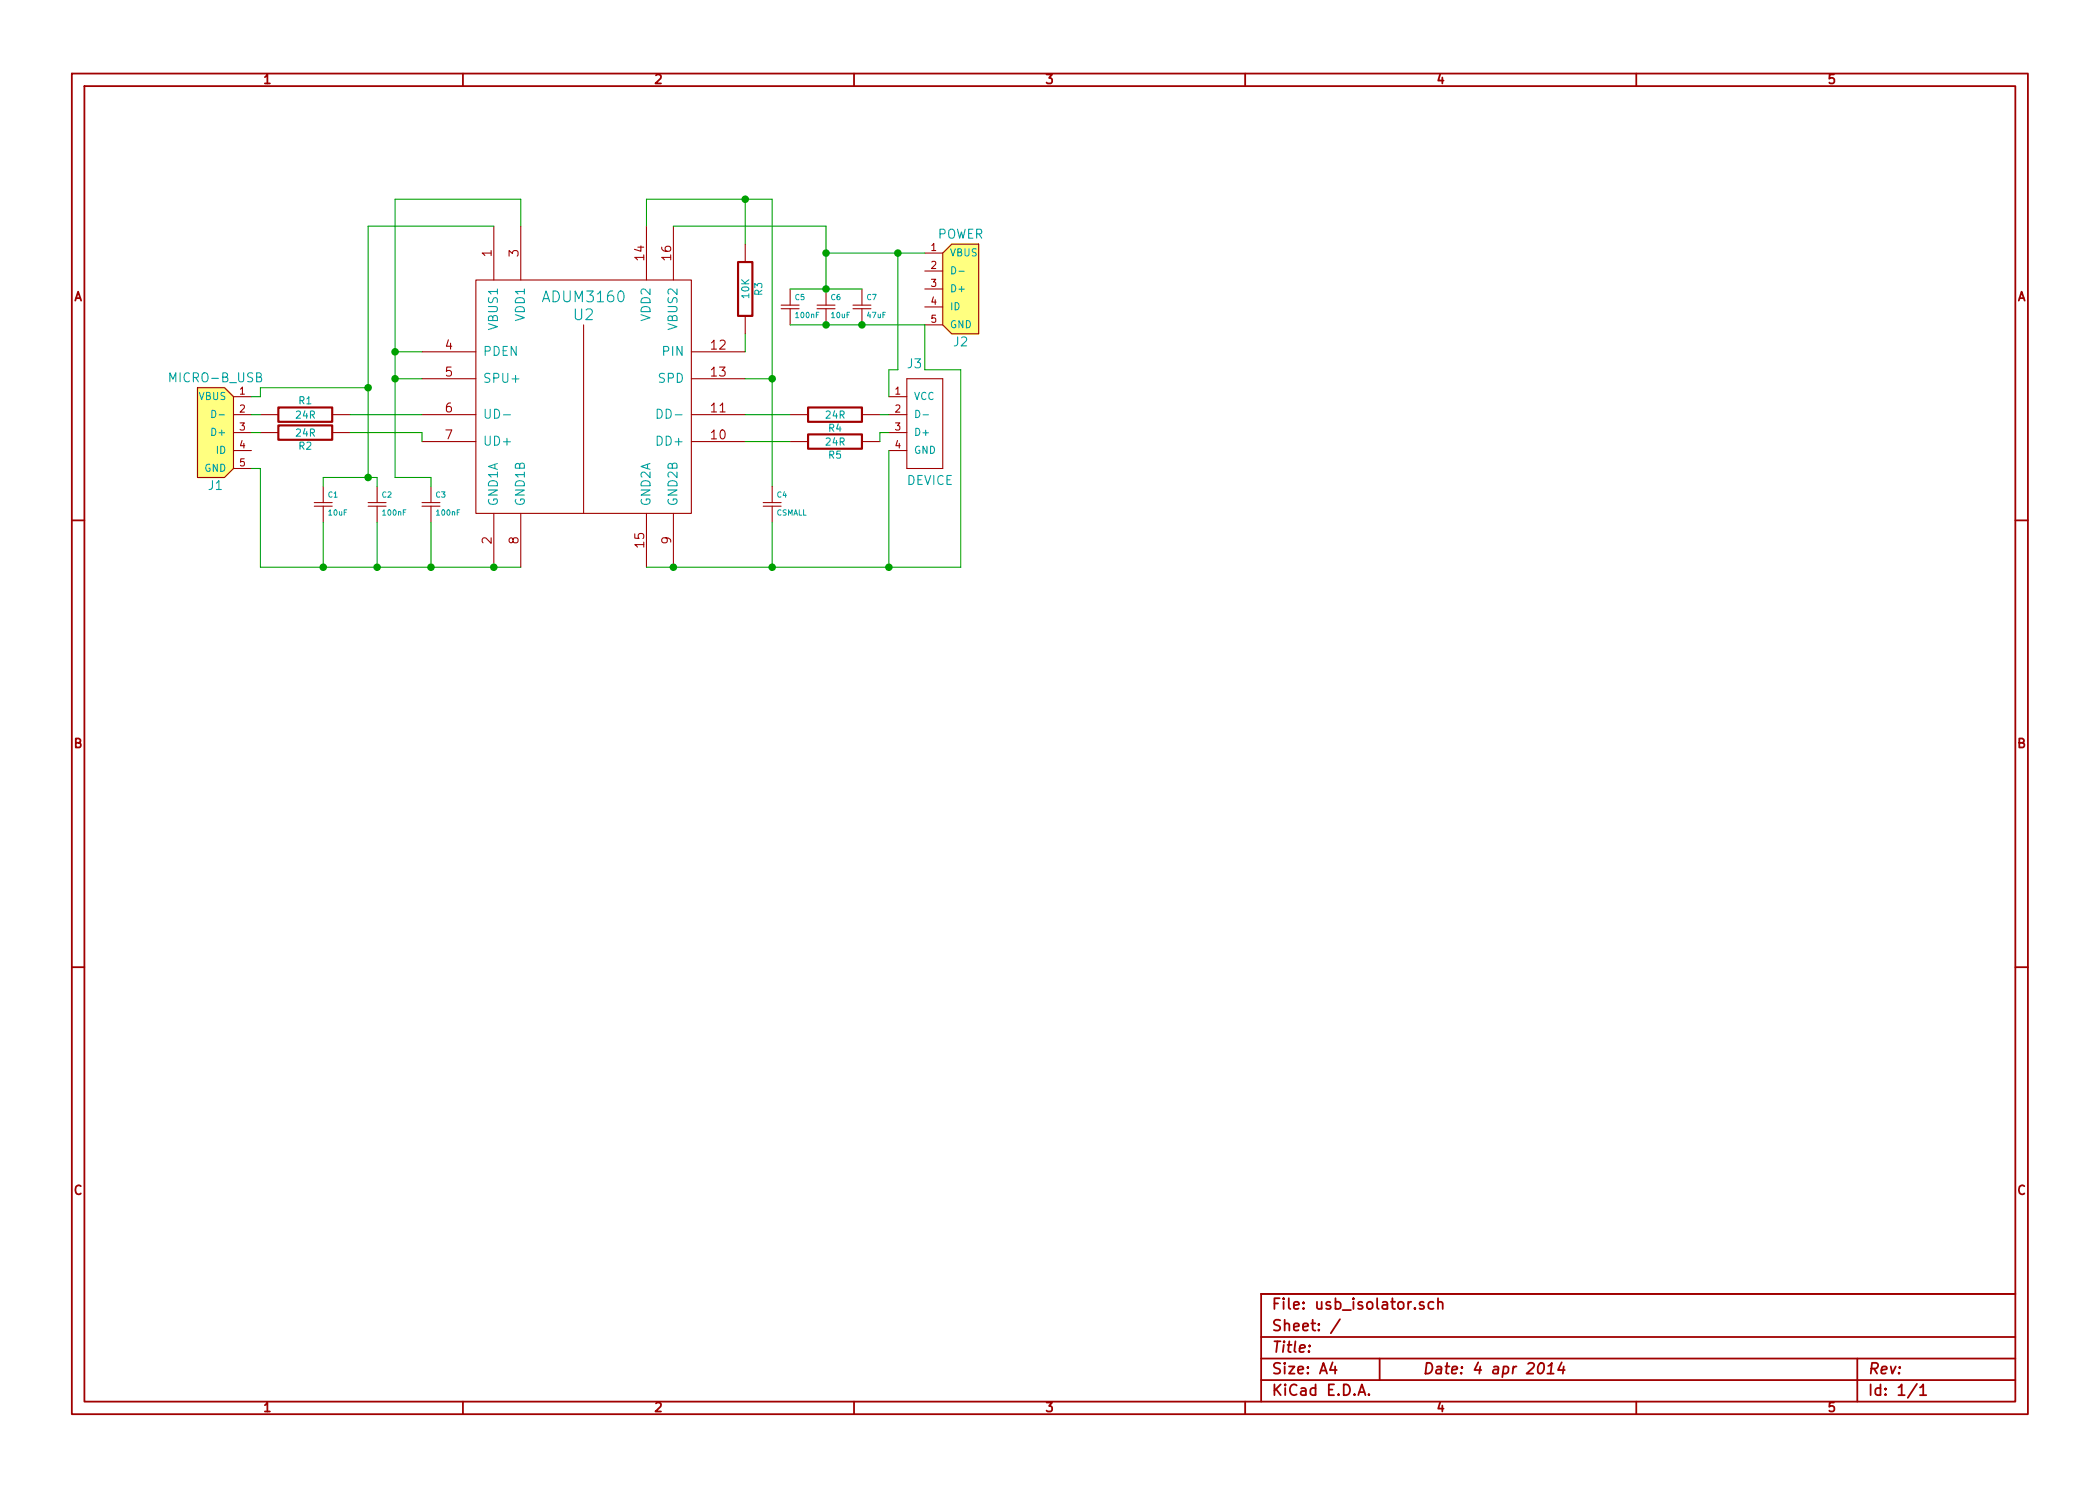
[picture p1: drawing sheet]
EESchema Schematic File Version 2
LIBS:power
LIBS:device
LIBS:transistors
LIBS:conn
LIBS:linear
LIBS:regul
LIBS:74xx
LIBS:cmos4000
LIBS:adc-dac
LIBS:memory
LIBS:xilinx
LIBS:special
LIBS:microcontrollers
LIBS:dsp
LIBS:microchip
LIBS:analog_switches
LIBS:motorola
LIBS:texas
LIBS:intel
LIBS:audio
LIBS:interface
LIBS:digital-audio
LIBS:philips
LIBS:display
LIBS:cypress
LIBS:siliconi
LIBS:opto
LIBS:atmel
LIBS:contrib
LIBS:valves
LIBS:open-project
LIBS:m-pad-2.1
LIBS:usbisolator
EELAYER 27 0
EELAYER END
$Descr A4 11693 8268
encoding utf-8
Sheet 1 1
Title ""
Date "4 apr 2014"
Rev ""
Comp ""
Comment1 ""
Comment2 ""
Comment3 ""
Comment4 ""
$EndDescr
$Comp
L ADUM3160 U2
U 1 1
P 3250 1650
F 0 "U2" H 3250 1550 60  0000 C CNN
F 1 "ADUM3160" H 3250 1650 60  0000 C CNN
F 2 "" H 3250 1650 60  0000 C CNN
F 3 "" H 3250 1650 60  0000 C CNN
	1    3250 1650
	1    0    0    -1  
$EndComp
$Comp
L MICRO-B_USB J1
U 1 1
P 1200 2400
F 0 "J1" H 1200 2100 50  0000 C CNN
F 1 "MICRO-B_USB" H 1200 2700 50  0000 C CNN
F 2 "~" H 1200 2400 60  0000 C CNN
F 3 "~" H 1200 2400 60  0000 C CNN
	1    1200 2400
	1    0    0    -1  
$EndComp
$Comp
L R R1
U 1 1
P 1700 2300
F 0 "R1" V 1650 2300 40  0000 C BNN
F 1 "24R" V 1707 2301 40  0000 C CNN
F 2 "~" V 1630 2300 30  0000 C CNN
F 3 "~" H 1700 2300 30  0000 C CNN
	1    1700 2300
	0    1    1    0   
$EndComp
$Comp
L R R2
U 1 1
P 1700 2400
F 0 "R2" V 1780 2400 40  0000 C CNN
F 1 "24R" V 1707 2401 40  0000 C CNN
F 2 "~" V 1630 2400 30  0000 C CNN
F 3 "~" H 1700 2400 30  0000 C CNN
	1    1700 2400
	0    1    1    0   
$EndComp
$Comp
L CSMALL C3
U 1 1
P 2400 2800
F 0 "C3" H 2425 2850 30  0000 L CNN
F 1 "100nF" H 2425 2750 30  0000 L CNN
F 2 "~" H 2400 2800 60  0000 C CNN
F 3 "~" H 2400 2800 60  0000 C CNN
	1    2400 2800
	1    0    0    -1  
$EndComp
$Comp
L CSMALL C2
U 1 1
P 2100 2800
F 0 "C2" H 2125 2850 30  0000 L CNN
F 1 "100nF" H 2125 2750 30  0000 L CNN
F 2 "~" H 2100 2800 60  0000 C CNN
F 3 "~" H 2100 2800 60  0000 C CNN
	1    2100 2800
	1    0    0    -1  
$EndComp
$Comp
L CSMALL C1
U 1 1
P 1800 2800
F 0 "C1" H 1825 2850 30  0000 L CNN
F 1 "10uF" H 1825 2750 30  0000 L CNN
F 2 "~" H 1800 2800 60  0000 C CNN
F 3 "~" H 1800 2800 60  0000 C CNN
	1    1800 2800
	1    0    0    -1  
$EndComp
$Comp
L MICRO-B_USB J2
U 1 1
P 5350 1600
F 0 "J2" H 5350 1300 50  0000 C CNN
F 1 "POWER" H 5350 1900 50  0000 C CNN
F 2 "~" H 5350 1600 60  0000 C CNN
F 3 "~" H 5350 1600 60  0000 C CNN
	1    5350 1600
	-1   0    0    -1  
$EndComp
$Comp
L CON-USB-A J3
U 1 1
P 5150 2400
F 0 "J3" H 5050 2750 50  0000 L BNN
F 1 "DEVICE" H 5050 2100 50  0000 L BNN
F 2 "~" H 5500 2450 50  0001 C CNN
F 3 "~" H 5150 2400 60  0000 C CNN
	1    5150 2400
	1    0    0    -1  
$EndComp
$Comp
L R R4
U 1 1
P 4650 2300
F 0 "R4" V 4730 2300 40  0000 C CNN
F 1 "24R" V 4657 2301 40  0000 C CNN
F 2 "~" V 4580 2300 30  0000 C CNN
F 3 "~" H 4650 2300 30  0000 C CNN
	1    4650 2300
	0    1    1    0   
$EndComp
$Comp
L R R5
U 1 1
P 4650 2450
F 0 "R5" V 4730 2450 40  0000 C CNN
F 1 "24R" V 4657 2451 40  0000 C CNN
F 2 "~" V 4580 2450 30  0000 C CNN
F 3 "~" H 4650 2450 30  0000 C CNN
	1    4650 2450
	0    1    1    0   
$EndComp
$Comp
L R R3
U 1 1
P 4150 1600
F 0 "R3" V 4230 1600 40  0000 C CNN
F 1 "10K" V 4157 1601 40  0000 C CNN
F 2 "~" V 4080 1600 30  0000 C CNN
F 3 "~" H 4150 1600 30  0000 C CNN
	1    4150 1600
	1    0    0    -1  
$EndComp
Wire Wire Line
	1450 3150 2900 3150
Wire Wire Line
	3600 3150 5350 3150
Wire Wire Line
	2350 1950 2200 1950
Wire Wire Line
	2200 1100 2200 2650
Wire Wire Line
	2200 2100 2350 2100
Wire Wire Line
	2900 1250 2900 1100
Wire Wire Line
	2900 1100 2200 1100
Connection ~ 2200 1950
Wire Wire Line
	3600 1250 3600 1100
Wire Wire Line
	3600 1100 4300 1100
Wire Wire Line
	4300 1100 4300 2700
Wire Wire Line
	4300 2100 4150 2100
Wire Wire Line
	1950 2300 2350 2300
Wire Wire Line
	1400 2300 1450 2300
Wire Wire Line
	2050 1250 2050 2650
Wire Wire Line
	2050 1250 2750 1250
Connection ~ 2750 3150
Wire Wire Line
	1400 2400 1450 2400
Wire Wire Line
	2350 2450 2350 2400
Wire Wire Line
	2350 2400 1950 2400
Wire Wire Line
	1800 2900 1800 3150
Connection ~ 1800 3150
Wire Wire Line
	2100 2900 2100 3150
Connection ~ 2100 3150
Wire Wire Line
	2400 2900 2400 3150
Connection ~ 2400 3150
Wire Wire Line
	1400 2600 1450 2600
Wire Wire Line
	1450 2600 1450 3150
Wire Wire Line
	1800 2700 1800 2650
Wire Wire Line
	1800 2650 2100 2650
Wire Wire Line
	2100 2650 2100 2700
Connection ~ 2050 2650
Wire Wire Line
	2200 2650 2400 2650
Wire Wire Line
	2400 2650 2400 2700
Connection ~ 2200 2100
Wire Wire Line
	1400 2200 1450 2200
Wire Wire Line
	1450 2200 1450 2150
Wire Wire Line
	1450 2150 2050 2150
Connection ~ 2050 2150
Wire Wire Line
	4150 2300 4400 2300
Wire Wire Line
	4150 2450 4400 2450
Wire Wire Line
	4950 3150 4950 2500
Connection ~ 3750 3150
Wire Wire Line
	4150 1950 4150 1850
Wire Wire Line
	4150 1350 4150 1100
Connection ~ 4150 1100
$Comp
L CSMALL C4
U 1 1
P 4300 2800
F 0 "C4" H 4325 2850 30  0000 L CNN
F 1 "CSMALL" H 4325 2750 30  0000 L CNN
F 2 "~" H 4300 2800 60  0000 C CNN
F 3 "~" H 4300 2800 60  0000 C CNN
	1    4300 2800
	1    0    0    -1  
$EndComp
Wire Wire Line
	4900 2450 4900 2400
Wire Wire Line
	4900 2400 4950 2400
Wire Wire Line
	4900 2300 4950 2300
Connection ~ 4300 2100
Wire Wire Line
	4300 2900 4300 3150
Connection ~ 4300 3150
Wire Wire Line
	4600 1400 5150 1400
Wire Wire Line
	5150 1800 5150 2050
Wire Wire Line
	5150 2050 5350 2050
Wire Wire Line
	5350 2050 5350 3150
Connection ~ 4950 3150
$Comp
L CSMALL C5
U 1 1
P 4400 1700
F 0 "C5" H 4425 1750 30  0000 L CNN
F 1 "100nF" H 4425 1650 30  0000 L CNN
F 2 "~" H 4400 1700 60  0000 C CNN
F 3 "~" H 4400 1700 60  0000 C CNN
	1    4400 1700
	1    0    0    -1  
$EndComp
$Comp
L CSMALL C6
U 1 1
P 4600 1700
F 0 "C6" H 4625 1750 30  0000 L CNN
F 1 "10uF" H 4625 1650 30  0000 L CNN
F 2 "~" H 4600 1700 60  0000 C CNN
F 3 "~" H 4600 1700 60  0000 C CNN
	1    4600 1700
	1    0    0    -1  
$EndComp
$Comp
L CSMALL C7
U 1 1
P 4800 1700
F 0 "C7" H 4825 1750 30  0000 L CNN
F 1 "47uF" H 4825 1650 30  0000 L CNN
F 2 "~" H 4800 1700 60  0000 C CNN
F 3 "~" H 4800 1700 60  0000 C CNN
	1    4800 1700
	1    0    0    -1  
$EndComp
Wire Wire Line
	4400 1600 4800 1600
Connection ~ 4600 1600
Wire Wire Line
	4400 1800 5150 1800
Connection ~ 4600 1800
Connection ~ 4800 1800
Wire Wire Line
	4600 1250 4600 1600
Wire Wire Line
	3750 1250 4600 1250
Connection ~ 4600 1400
Wire Wire Line
	5000 1400 5000 2050
Wire Wire Line
	5000 2050 4950 2050
Wire Wire Line
	4950 2050 4950 2200
Connection ~ 5000 1400
$EndSCHEMATC
